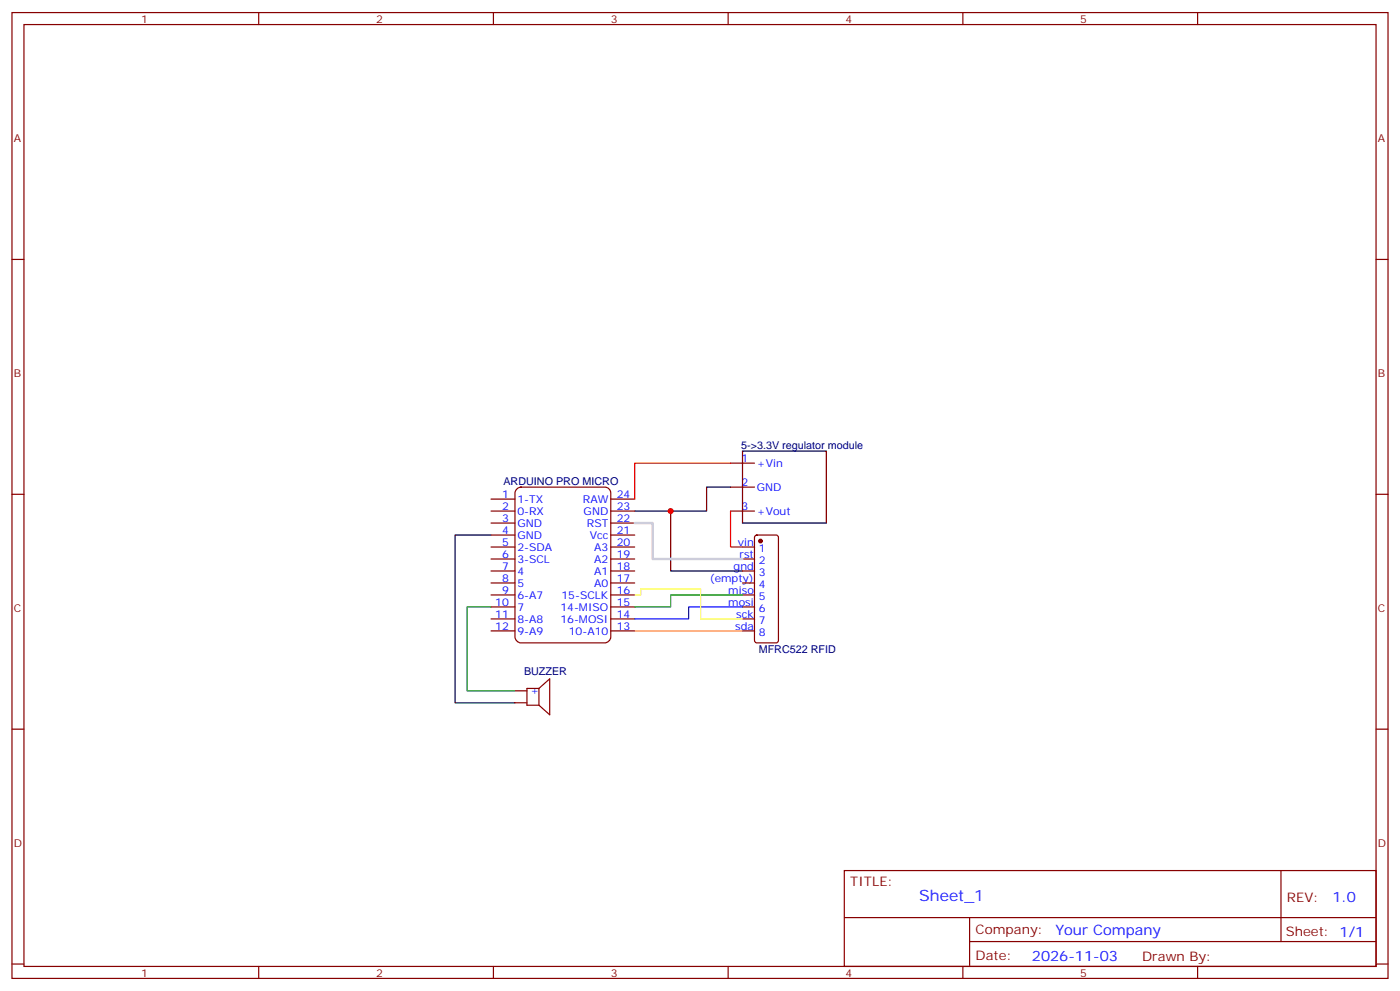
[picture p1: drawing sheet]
<svg xmlns="http://www.w3.org/2000/svg" width="412mm" height="292mm" viewBox="0 0 412 292" stroke-linecap="round" stroke-linejoin="round" font-family="sans-serif">
<g fill="none" stroke="#870000" stroke-width=".35">
<path d="M3.5 3.7h405.4v284.3h-405.4zM7.1 7.2h398.2v277.3h-398.2zM76.2 3.7v3.5M145.3 3.7v3.5M214.5 3.7v3.5M283.6 3.7v3.5M352.8 3.7v3.5M3.5 76.4h3.6M405.3 76.4h3.6M215.2 136.3h7M3.5 145.5h3.6M144.6 146.9h7.1"/>
<path d="M144.6 150.5h7.1M144.6 154h7.1M144.6 157.5h7.1M152.3 143.9l1.2-.5h24.7a1.76 1.76 0 0 1 1.7 1.8v42.3a1.89 1.89 0 0 1-1.7 1.8h-24.7a1.89 1.89 0 0 1-1.8-1.8v-42.3zM179.9 146.9h7.1M179.9 150.5h7.1M179.9 154h7.1M179.9 157.5h7.1M215.2 150.5h7M215.2 143.4h7M222.5 157.7l.5-.2h5.6l.5 .2 .2 .5v30.4l-.2 .5-.5 .2h-5.6l-.5-.3-.3-.4v-30.4zM405.3 145.5h3.6"/>
<path d="M144.6 161h7.1M144.6 164.6h7.1M144.6 168.1h7.1M144.6 171.6h7.1M144.6 175.2h7.1M144.6 178.7h7.1M179.9 161h7.1M179.9 164.6h7.1M179.9 168.1h7.1M179.9 171.6h7.1M179.9 175.2h7.1M179.9 178.7h7.1"/>
<path d="M218.7 161h3.5M218.7 164.6h3.5M218.7 168.1h3.5M218.7 171.6h3.5M218.7 175.2h3.5M218.7 178.7h3.5M144.6 182.2h7.1M144.6 185.7h7.1M179.9 182.2h7.1M179.9 185.7h7.1M218.7 182.2h3.5M218.7 185.7h3.5"/>
<path d="M3.5 214.7h3.6M151.7 206.9h3.5M151.7 203.4h3.5M158.7 202.7h-3.5v4.9h3.5M158.7 202.7v4.9M158.7 202.7l3.2-2.9v10.6l-3.2-2.8M405.3 214.7h3.6M248.7 256.3h156.6v28.2h-156.6zM377.3 256.3v20.9M248.7 270.1h156.5M285.6 277.2h119.6M285.6 270.1v14.2"/>
<path d="M3.5 283.8h3.6M76.2 284.5v3.5M145.3 284.5v3.5M214.5 284.5v3.5M283.6 284.5v3.5M352.8 284.5v3.5M405.3 283.8h3.6"/>
</g>
<path d="M218.7 132.8h24.7v21.2h-24.7zM144.6 157.5h-10.5v49.4h17.6M197.6 150.5v17.6h21.1M215.2 143.4h-7.1v7.1h-21.1" fill="none" stroke="#000" stroke-width=".35"/>
<path d="M215.2 136.3h-28.2v10.6M215.2 150.5v10.5h3.5" fill="none" stroke="#f00" stroke-width=".35"/>
<circle cx="224" cy="159.3" r=".53" fill="#870000" stroke="#870000" stroke-width=".35"/>
<path d="M144.6 178.7h-7v24.7h14.1M218.7 175.2h-21.1v3.5h-10.6" fill="none" stroke="#008700" stroke-width=".35"/>
<path d="M218.7 178.7h-15.9v3.5h-15.8" fill="none" stroke="#00c" stroke-width=".35"/>
<path d="M187 175.2h1.7v-1.8h17.7v8.8h12.3" fill="none" stroke="#ff3" stroke-width=".35"/>
<path d="M187 154h5.3v10.6h26.4" fill="none" stroke="#ccc" stroke-width=".71"/>
<path d="M187 185.7h31.7" fill="none" stroke="#ff991c" stroke-width=".35"/>
<circle cx="197.6" cy="150.5" r=".88" fill="#c00"/>
<text font-size="4.6" fill="#00f" x="270.8" y="265.3">Sheet_1</text>
<g font-size="4.2" fill="#00f">
<text x="392.5" y="265.6">1.0</text>
<text x="310.9" y="275.1">Your Company</text>
<text x="304" y="282.9">2026-11-03</text>
</g>
<g font-size="3.9" fill="#800">
<text x="250.5" y="260.9">TITLE:</text>
<text x="379.1" y="265.6">REV:</text>
<text x="287.4" y="275.1">Company:</text>
<text x="378.7" y="275.7">Sheet: 1/1</text>
<text x="287.4" y="282.8">Date:</text>
<text x="336.4" y="282.8">Drawn By:</text>
</g>
<g font-size="3.2" fill="#800">
<text x="41.6" y="6.7">1</text>
<text x="110.8" y="6.7">2</text>
<text x="179.9" y="6.7">3</text>
<text x="249.1" y="6.7">4</text>
<text x="318.2" y="6.7">5</text>
<text x="4.1" y="41.8">A</text>
<text x="405.9" y="41.8">A</text>
<text x="4.1" y="110.9">B</text>
<text x="405.9" y="110.9">B</text>
<text x="4.1" y="180.1">C</text>
<text x="405.9" y="180.1">C</text>
<text x="4.1" y="249.2">D</text>
<text x="405.9" y="249.2">D</text>
<text x="41.6" y="287.5">1</text>
<text x="110.8" y="287.5">2</text>
<text x="179.9" y="287.5">3</text>
<text x="249.1" y="287.5">4</text>
<text x="318.2" y="287.5">5</text>
</g>
<g font-size="3.2" fill="#000080">
<text x="218.3" y="132.2">5-&gt;3.3V regulator module</text>
<text x="148.3" y="142.8">ARDUINO PRO MICRO</text>
<text x="223.5" y="192.2">MFRC522 RFID</text>
<text x="154.4" y="198.8">BUZZER</text>
</g>
<g font-size="3.2" fill="#00f">
<text x="218.5" y="136">1</text>
<text x="223" y="137.4">+Vin</text>
<text x="218.5" y="143.1">2</text>
<text x="147.9" y="146.6">1</text>
<text x="152.4" y="148">1-TX</text>
<text x="171.7" y="148">RAW</text>
<text x="181.7" y="146.6">24</text>
<text x="223" y="144.5">GND</text>
<text x="147.9" y="150.1">2</text>
<text x="147.9" y="153.6">3</text>
<text x="152.4" y="151.5">0-RX</text>
<text x="152.4" y="155">GND</text>
<text x="171.9" y="151.5">GND</text>
<text x="172.9" y="155">RST</text>
<text x="181.7" y="153.6">22</text>
<text x="181.7" y="150.1">23</text>
<text x="218.5" y="150.1">3</text>
<text x="223" y="151.5">+Vout</text>
<text x="147.9" y="157.2">4</text>
<text x="147.9" y="160.7">5</text>
<text x="152.4" y="158.6">GND</text>
<text x="173.7" y="158.6">Vcc</text>
<text x="181.7" y="160.7">20</text>
<text x="181.7" y="157.2">21</text>
<text x="217.3" y="160.7">vin</text>
<text x="147.9" y="164.2">6</text>
<text x="147.9" y="167.7">7</text>
<text x="152.4" y="162.1">2-SDA</text>
<text x="152.4" y="165.6">3-SCL</text>
<text x="175" y="165.6">A2</text>
<text x="175" y="162.1">A3</text>
<text x="181.7" y="167.7">18</text>
<text x="181.7" y="164.2">19</text>
<text x="216.1" y="167.7">gnd</text>
<text x="217.8" y="164.2">rst</text>
<text x="223.6" y="162.5">1</text>
<text x="223.6" y="166">2</text>
<text x="147.9" y="171.3">8</text>
<text x="152.4" y="169.2">4</text>
<text x="152.4" y="172.7">5</text>
<text x="175" y="172.7">A0</text>
<text x="175" y="169.2">A1</text>
<text x="181.7" y="171.3">17</text>
<text x="209.1" y="171.3">(empty)</text>
<text x="223.6" y="169.5">3</text>
<text x="223.6" y="173">4</text>
<text x="145.9" y="178.3">10</text>
<text x="147.9" y="174.8">9</text>
<text x="152.4" y="176.2">6-A7</text>
<text x="152.4" y="179.7">7</text>
<text x="165.1" y="179.7">14-MISO</text>
<text x="165.4" y="176.2">15-SCLK</text>
<text x="181.7" y="178.3">15</text>
<text x="181.7" y="174.8">16</text>
<text x="214.5" y="174.8">miso</text>
<text x="214.5" y="178.3">mosi</text>
<text x="223.6" y="176.6">5</text>
<text x="145.9" y="181.9">11</text>
<text x="145.9" y="185.4">12</text>
<text x="152.4" y="183.3">8-A8</text>
<text x="165.1" y="183.3">16-MOSI</text>
<text x="181.7" y="185.4">13</text>
<text x="181.7" y="181.9">14</text>
<text x="216.5" y="185.4">sda</text>
<text x="216.9" y="181.9">sck</text>
<text x="223.6" y="180.1">6</text>
<text x="223.6" y="183.6">7</text>
<text x="152.4" y="186.8">9-A9</text>
<text x="167.5" y="186.8">10-A10</text>
<text x="223.6" y="187.1">8</text>
<text x="156.3" y="204.4">+</text>
</g>
</svg>
